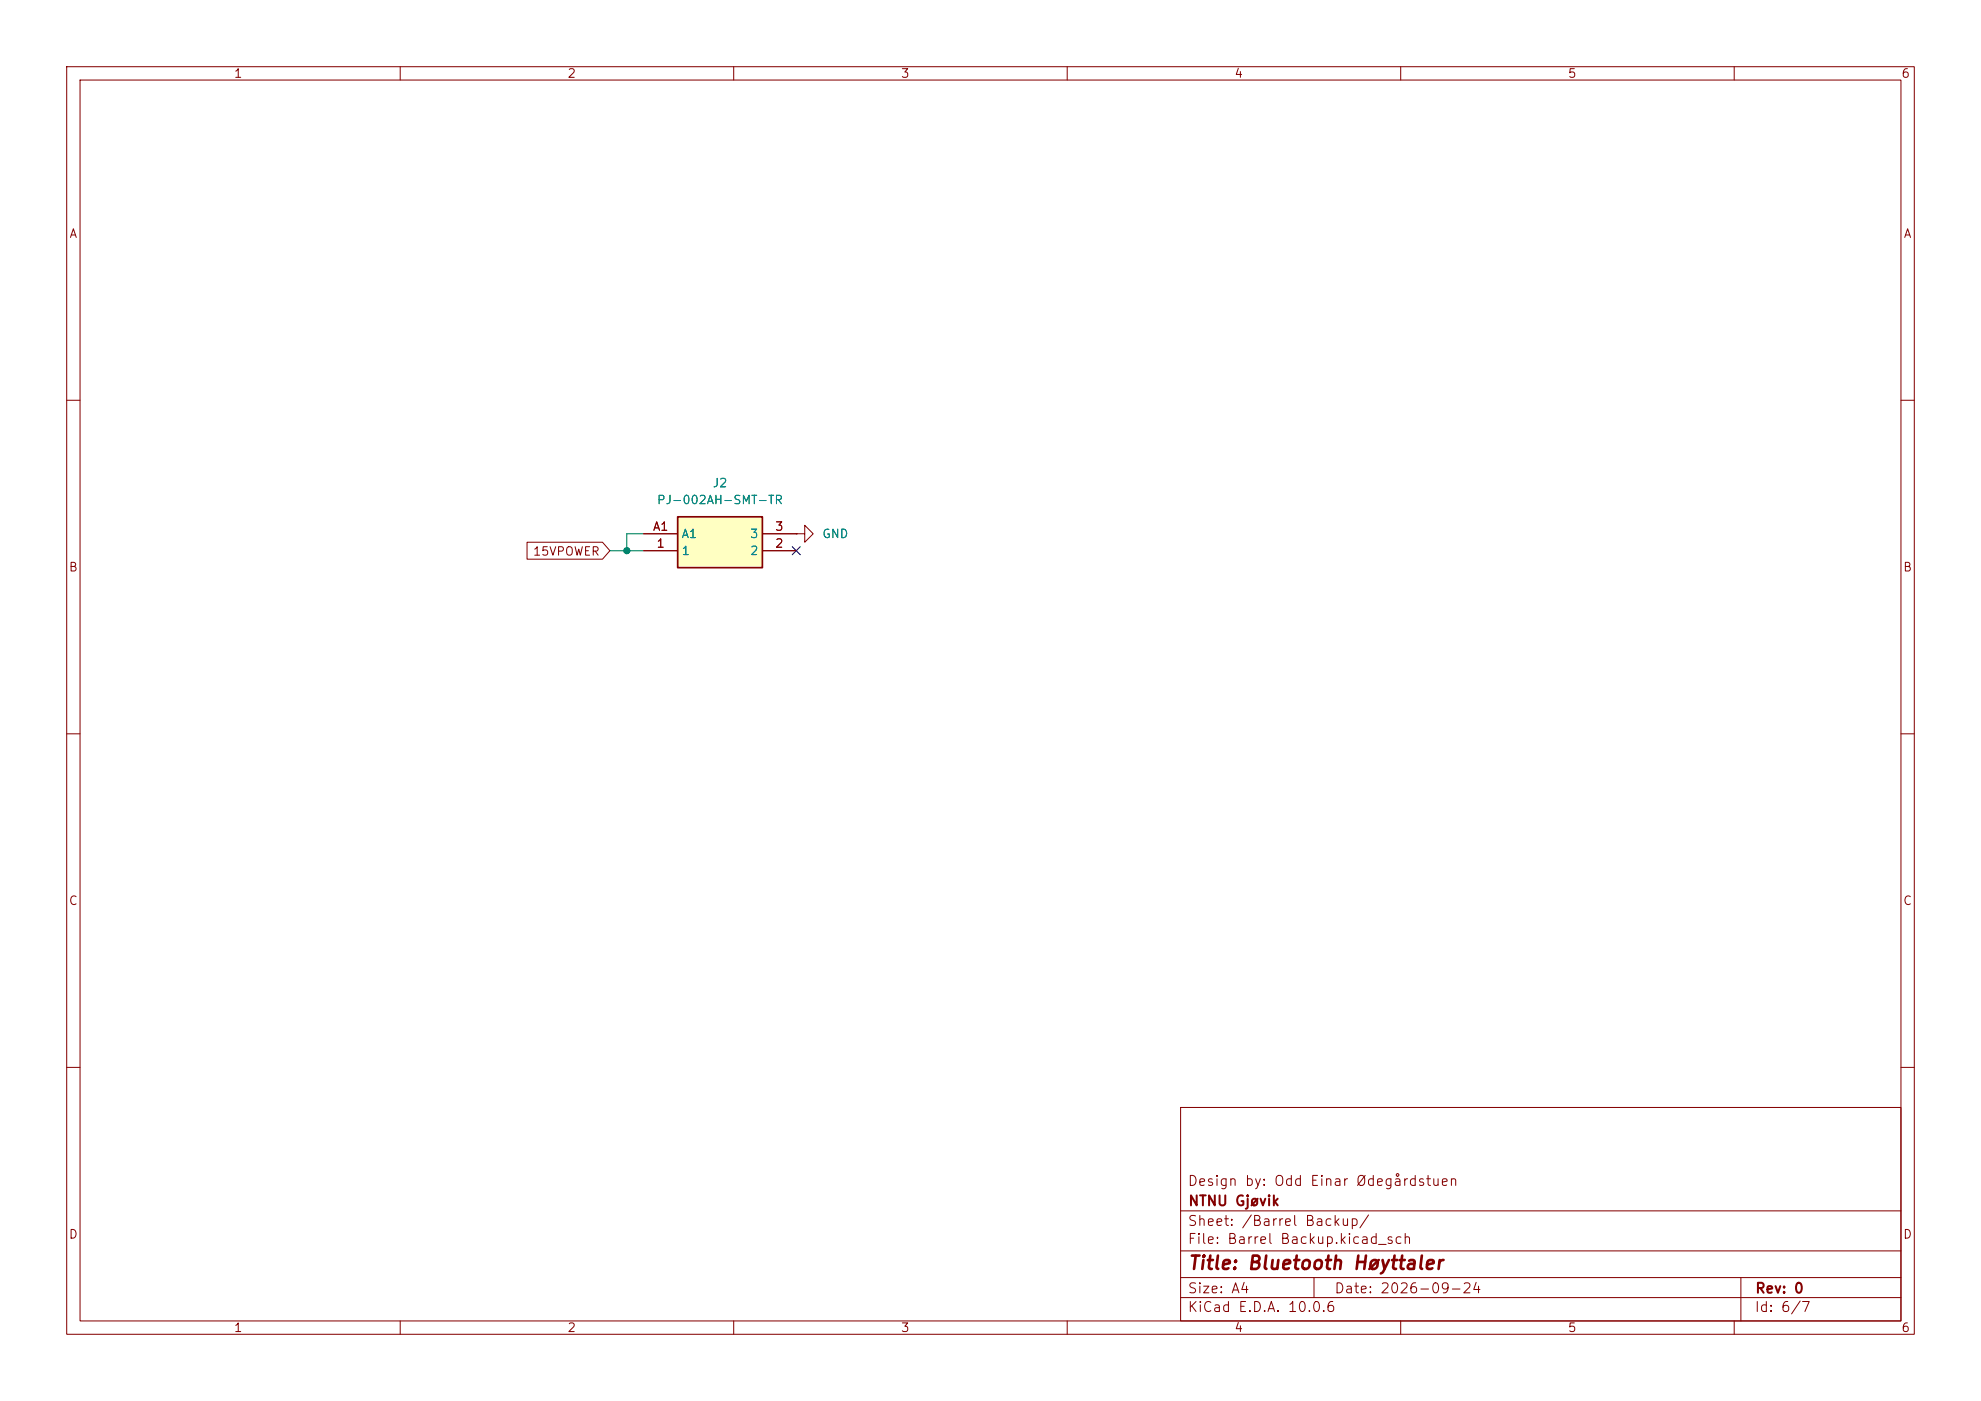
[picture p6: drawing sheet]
<svg xmlns="http://www.w3.org/2000/svg" width="297mm" height="210mm" viewBox="0 0 297 210" stroke-linecap="round" stroke-linejoin="round" font-family="sans-serif">
<g fill="none" stroke="#840000" stroke-width=".15">
<path d="M10 10h277v190h-277zM12 12h273v186h-273zM60 10v2M110 10v2M160 10v2M210 10v2M260 10v2M10 60h2M285 60h2M119.4 80h1.2v-1.3l1.3 1.3-1.3 1.3v-1.3M119.4 80h.1M10 110h2"/>
<path d="M285 110h2M10 160h2M177 166h108v32h-108zM285 160h2M60 198v2M110 198v2M160 198v2M177 194.5h108M177 191.5h108M177 187.5h108M177 181.5h108M197 191.5v3"/>
<path d="M210 198v2M260 198v2M261 191.5v6.5"/>
</g>
<path d="M101.6 77.5h12.7v7.6h-12.7z" fill="#ffffc2"/>
<path d="M101.6 77.5h12.7v7.6h-12.7z" fill="none" stroke="#840000" stroke-width=".25"/>
<path d="M79 81.3h11.3l1.1 1.3-1.1 1.2h-11.3zM96.5 82.6h5.1M96.5 80h5.1M114.3 82.6h5.1M114.3 80h5.1M119.4 80h.1" fill="none" stroke="#840000" stroke-width=".15"/>
<path d="M91.4 82.6h5.1M96.5 80h-2.5v2.6" fill="none" stroke="#008400" stroke-width=".15"/>
<path d="M118.8 81.9l1.2 1.3M120 81.9l-1.2 1.3" fill="none" stroke="#000084" stroke-width=".15"/>
<circle cx="94" cy="82.6" r=".46" fill="#008400" stroke="#008400" stroke-width=".15"/>
<text font-size="2" fill="#840000" x="178" y="190.8">Title: Bluetooth Høyttaler</text>
<g font-size="1.5" fill="#840000">
<text x="178" y="178.1">Design by: Odd Einar Ødegårdstuen</text>
<text x="178" y="184.1">Sheet: /Barrel Backup/</text>
<text x="178" y="181.1">NTNU Gjøvik</text>
<text x="178" y="186.8">File: Barrel Backup.kicad_sch</text>
<text x="178" y="197">KiCad E.D.A. 10.0.6</text>
<text x="178" y="194.2">Size: A4</text>
<text x="200" y="194.2">Date: 2026-09-24</text>
<text x="263" y="197">Id: 6/7</text>
<text x="263" y="194.2">Rev: 0</text>
</g>
<g font-size="1.3" fill="#840000">
<text x="35" y="12">1</text>
<text x="85" y="12">2</text>
<text x="135" y="12">3</text>
<text x="185" y="12">4</text>
<text x="235" y="12">5</text>
<text x="285" y="12">6</text>
<text x="10.3" y="36">A</text>
<text x="285.3" y="36">A</text>
<text x="79.8" y="83.6">15VPOWER</text>
<text x="97.8" y="79.9">A1</text>
<text x="98.3" y="82.4">1</text>
<text x="116.1" y="82.4">2</text>
<text x="116.1" y="79.9">3</text>
<text x="10.2" y="86">B</text>
<text x="285.2" y="86">B</text>
<text x="10.2" y="136">C</text>
<text x="285.2" y="136">C</text>
<text x="10.2" y="186">D</text>
<text x="285.2" y="186">D</text>
<text x="35" y="200">1</text>
<text x="85" y="200">2</text>
<text x="135" y="200">3</text>
<text x="185" y="200">4</text>
<text x="235" y="200">5</text>
<text x="285" y="200">6</text>
</g>
<g font-size="1.3" fill="#008484">
<text x="98.4" y="75.9">PJ-002AH-SMT-TR</text>
<text x="106.7" y="73.4">J2</text>
<text x="102.1" y="83.5">1</text>
<text x="102.1" y="81">A1</text>
<text x="112.4" y="83.5">2</text>
<text x="112.4" y="81">3</text>
<text x="123.2" y="81">GND</text>
</g>
</svg>
